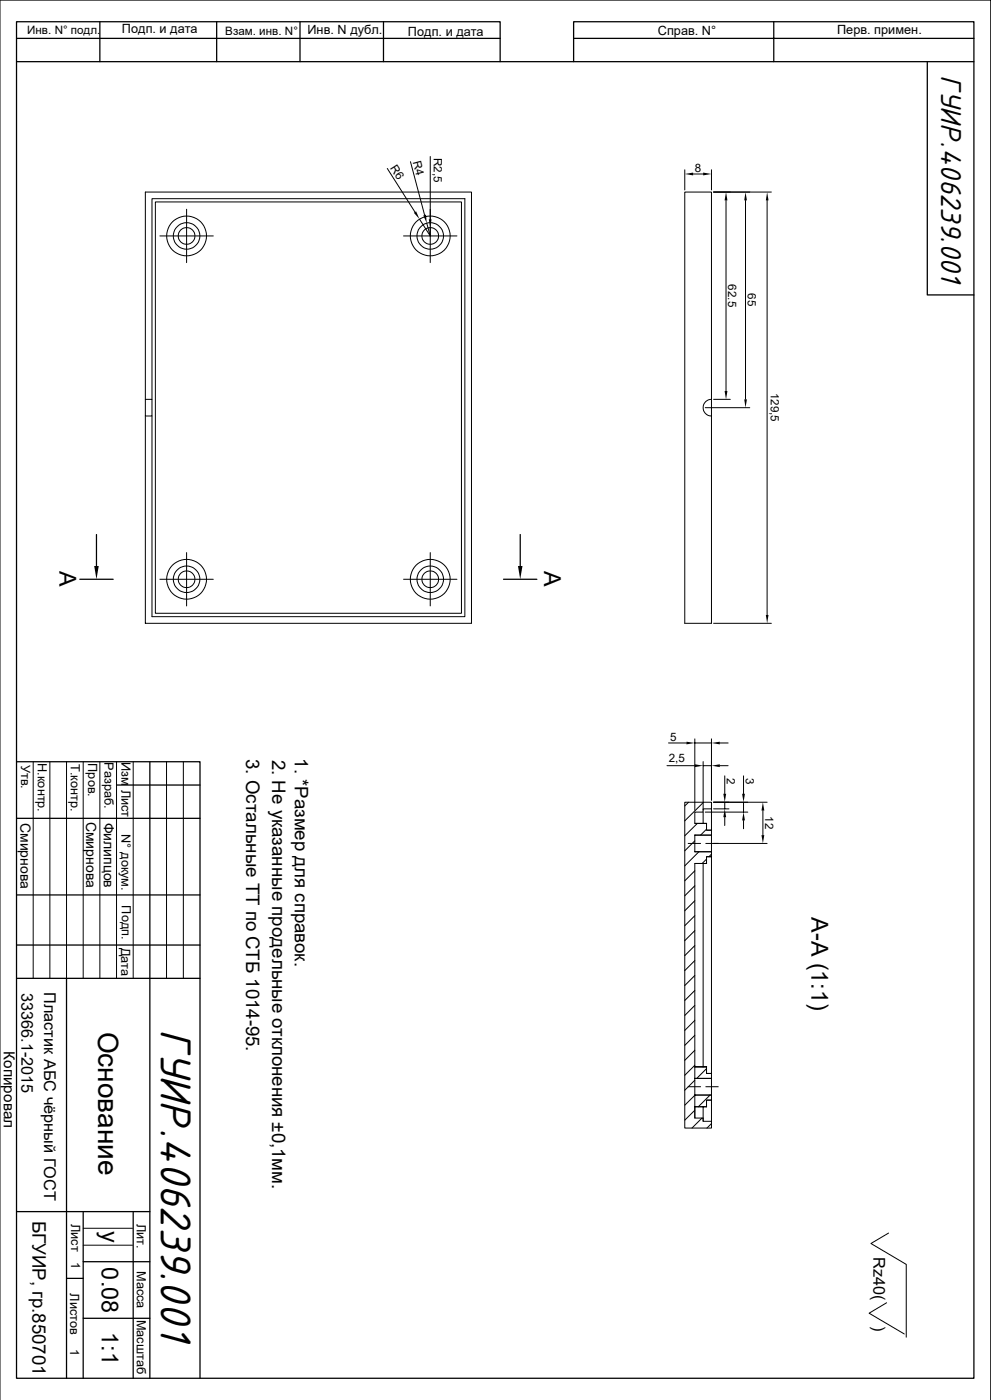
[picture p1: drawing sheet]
<svg xmlns="http://www.w3.org/2000/svg" width="297mm" height="420mm" viewBox="0 0 297 420" stroke-linecap="round" stroke-linejoin="round" font-family="sans-serif">
<g fill="none" stroke="#000" stroke-width=".38">
<path d="M5 18.5h286.9M5 11.5h144.9M29.9 6.5v12M64.9 6.5v12M89.9 6.5v12M114.9 6.5v12M149.9 18.5v-12h-144.9v407h286.9v-407h-120v12M171.9 11.5h120M231.9 6.5v12M277.9 18.5v70h14M23.9 173.8h10M28.9 160.4v9.4"/>
<path d="M150.9 173.8h10M155.9 160.4v9.4M5 228.5h54.9v185M34.9 235.5h25M44.9 228.5v185M5 245.5h54.9M5 268.5h54.9M5 293.5h54.9M5 283.5h54.9M19.9 293.5v120M5 363.5h39.9M24.9 378.5h20"/>
<path d="M24.9 363.5v50M39.9 363.5v50M19.9 383.5h5M24.9 395.5h20"/>
</g>
<g fill="none" stroke="#000" stroke-width=".3">
<path d="M116.1 50.5l8.3 13.1M123 48.5l4.3 16M128.9 46.9v18.9M205.2 57.6h8v129.4h-8zM205.2 50.9v6.1M207.7 52.2h3M213.2 50.9v6.1M213.9 57.6h17.3M46.6 60.6h91.7v123.4h-91.7zM47.9 70.8h16M55.9 62.8v16M120.9 70.8h16"/>
<path d="M125.7 65.7l3.2 5.1M127.9 66.9l1 3.9M128.9 62.8v16M128.9 68.3v2.5M217.6 60.1v57.2M223.4 60.1v59.7M229.9 60.1v124.4M43.6 119.8h2v5h-2zM43.6 119.8v-62.2h97.7v129.4h-97.7v-62.2M45.6 119.8v-60.2h93.7v125.4h-93.7v-60.2M213.2 119.8a2.5 2.5 0 0 0-2.5 2.5 2.5 2.5 0 0 0 2.5 2.5M213.9 119.8h5"/>
<path d="M211.4 122.3h13.3M47.9 173.8h16M55.9 165.8v16M120.9 173.8h16M128.9 165.8v16M213.9 187h17.3M9.9 228.5v65M14.9 228.5v65M19.9 228.5v65M24.9 228.5v65M29.9 228.5v65M34.9 228.5v65"/>
<path d="M39.9 228.5v65M49.9 228.5v65M54.9 228.5v65M199.9 229.7h8.3M200.4 222.9h5.3M208.2 221.7v21.3M208.2 222.9h5M210.7 228.5v14.5M210.7 229.7h2.5M213.2 221.7v18.3M215.7 229.7h2.5M215.7 222.9h2.5"/>
<path d="M217.2 232.7v5.4M222.8 232.7v5.4M205.2 240.7h8v2h-2.5v.9h-2.5v3.4h3.6v2h1.4v1.5h-5v5h5v1.5h-1.4v2h-3.6v61h3.6v2h1.4v1.5h-5v5h5v1.5h-1.4v2h-3.6v3.4h2.5v1h2.5v2h-8zM206.2 253h3.8M206.4 240.7l-1.2 1.1M208.2 252.3l-3 2.9M208.2 250.5h5v5h-5M208.2 247h3.6M208.2 259h3.6M209 247l-3.8 3.7M209.5 255.5l-4.3 4.3M210.7 243.6v3.4"/>
<path d="M210.7 259v61M210.9 240.7l-5.7 5.6M211.4 243.6h12.7M211.5 253h18.4M211.8 257.7l-1.4 1.3M211.8 248.8l-1.8 1.7M211.8 257h1.4v65h-1.4M213.2 256.2l-.7 .8M213.2 242.7v6.3h-1.4M213.9 240.7h16M213.9 242.7h4.6M217.2 240.7v2"/>
<path d="M217.2 245.2v2.4M222.8 240.7v2.9M222.8 246.1v2.5M228.6 243.2v7.3M208.2 279.2l-3 3M208.2 274.7l-3 3M208.2 270.2l-3 3M208.2 265.7l-3 3M208.2 261.2l-3 3M208.2 297.1l-3 3M208.2 292.7l-3 3M208.2 288.2l-3 3"/>
<path d="M208.2 283.7l-3 3M208.2 319.6l-3 3M208.2 315.1l-3 3M208.2 310.6l-3 3M208.2 306.1l-3 3M208.2 301.6l-3 3M206.2 326h3.8M208.2 333.1l-3 2.9M208.2 324.1l-3 3M208.2 323.5h5zM208.2 332h3.6M208.3 328.5l-3.1 3.1"/>
<path d="M210.4 335.4l-3 3M210.7 332v4.4M211.5 326h3.8M211.8 320.6l-3 2.9M211.8 330h1.4v6.4M211.8 320h-3.6l.1 3.5M212.8 328.5l-3.5 3.5M213.2 337.1l-1.3 1.3M213.2 323.5v5h-5v6.9M5 363.5h.1M24.9 368.5h14.8M24.9 373.5h14.8"/>
<path d="M266.3 369.9l-5.3 3.1 10.6 6.3v21.9M265.7 390.8l-5.2 3.2 10.5 6.2M0 419.9v-419.9h296.9v419.9"/>
<circle cx="55.9" cy="70.8" r="6"/>
<circle cx="55.9" cy="70.8" r="4"/>
<circle cx="55.9" cy="70.8" r="2.51"/>
<circle cx="128.9" cy="70.8" r="6"/>
<circle cx="129" cy="70.8" r="4"/>
<circle cx="129" cy="70.8" r="2.51"/>
<circle cx="55.9" cy="173.8" r="6"/>
<circle cx="55.9" cy="173.8" r="4"/>
<circle cx="55.9" cy="173.8" r="2.51"/>
<circle cx="128.9" cy="173.8" r="6"/>
<circle cx="129" cy="173.8" r="4"/>
<circle cx="129" cy="173.8" r="2.51"/>
</g>
<g fill="#000">
<path d="M205.2 52.2l2.5-.4v.8zM210.7 51.8l2.5 .4-2.5 .4zM124 63.8l.7-.4 1 2.3zM126.9 64.6l.8-.2 .2 2.5zM128.5 65.8h.8l-.4 2.5zM217.6 57.6l.4 2.5h-.8zM223.4 57.6l.5 2.5h-.8zM229.9 57.6l.4 2.5h-.8zM217.2 117.3h.8l-.4 2.5zM223.1 119.8h.8l-.5 2.5zM28.2 169.8h1.4l-.7 4zM155.2 169.8h1.4l-.7 4z"/>
<path d="M229.5 184.5h.8l-.4 2.5zM205.7 222.5l2.5 .4-2.5 .4zM208.2 229.3l2.5 .4-2.5 .4zM213.2 229.7l2.5-.4v.8zM213.2 222.9l2.5-.4v.8zM216.8 238.1h.8l-.4 2.6zM222.4 238.1h.9l-.5 2.6zM217.2 242.7l.4 2.5h-.8zM222.8 243.6l.5 2.5h-.9zM228.6 240.7l.5 2.5h-.9zM228.2 250.5h.9l-.5 2.5z"/>
</g>
<text font-size="14" x="48.2" y="308.7" transform="rotate(90 48.2 308.7)">ГУИР.406239.001</text>
<text font-size="9.3" x="282.1" y="22.6" transform="rotate(90 282.1 22.6)">ГУИР.406239.001</text>
<text font-size="8.4" x="29.4" y="309.5" transform="rotate(90 29.4 309.5)">Основание</text>
<g font-size="7">
<text x="17.9" y="171.3" transform="rotate(90 17.9 171.3)">А</text>
<text x="163.1" y="171.3" transform="rotate(90 163.1 171.3)">А</text>
<text x="243.2" y="275.2" transform="rotate(90 243.2 275.2)">А-A (1:1)</text>
<text x="30.5" y="369.2" transform="rotate(90 30.5 369.2)">у</text>
<text x="30.5" y="380.2" transform="rotate(90 30.5 380.2)">0.08</text>
<text x="30.5" y="399.7" transform="rotate(90 30.5 399.7)">1:1</text>
</g>
<g font-size="5.6">
<text x="73.7" y="227.7" transform="rotate(90 73.7 227.7)">3. Остальные ТТ по СТБ 1014-95.</text>
<text x="81.6" y="227.9" transform="rotate(90 81.6 227.9)">2. Не указанные продельные отклонения ±0,1мм.</text>
<text x="88.4" y="227.5" transform="rotate(90 88.4 227.5)">1. *Размер для справок.</text>
<text x="9.7" y="366.2" transform="rotate(90 9.7 366.2)">БГУИР, гр.850701</text>
</g>
<g font-size="4.9">
<text x="6.5" y="297.9" transform="rotate(90 6.5 297.9)">33366.1-2015</text>
<text x="13.2" y="297.6" transform="rotate(90 13.2 297.6)">Пластик АБС чёрный ГОСТ</text>
<text x="261.8" y="377.1" transform="rotate(90 261.8 377.1)">Rz40(</text>
<text x="261.8" y="397.8" transform="rotate(90 261.8 397.8)">)</text>
</g>
<text font-size="4.6" x="1.2" y="315.4" transform="rotate(90 1.2 315.4)">Копировал</text>
<g font-size="4.2">
<text x="6.1" y="246.8" transform="rotate(90 6.1 246.8)">Смирнова</text>
<text x="25.9" y="246.5" transform="rotate(90 25.9 246.5)">Смирнова</text>
<text x="31.1" y="246.8" transform="rotate(90 31.1 246.8)">Филипцов</text>
</g>
<g font-size="3.8">
<text x="36.5" y="9.9">Подп. и дата</text>
<text x="92.2" y="10.3">Инв. N дубл.</text>
<text x="122.3" y="10.7">Подп. и дата</text>
<text x="197.1" y="10.5">Справ. N°</text>
<text x="250.9" y="10.3">Перв. примен.</text>
<text x="6.3" y="229.4" transform="rotate(90 6.3 229.4)">Утв.</text>
<text x="11.3" y="228.9" transform="rotate(90 11.3 228.9)">Н.контр.</text>
<text x="21.3" y="229.1" transform="rotate(90 21.3 229.1)">Т.контр.</text>
<text x="26.5" y="228.9" transform="rotate(90 26.5 228.9)">Пров.</text>
<text x="31.3" y="228.6" transform="rotate(90 31.3 228.6)">Разраб.</text>
<text x="36.4" y="228.7" transform="rotate(90 36.4 228.7)">Изм Лист</text>
<text x="36.4" y="250.3" transform="rotate(90 36.4 250.3)">N° докум.</text>
<text x="36.5" y="271.6" transform="rotate(90 36.5 271.6)">Подп.</text>
<text x="36.4" y="284.3" transform="rotate(90 36.4 284.3)">Дата</text>
<text x="21.4" y="367.2" transform="rotate(90 21.4 367.2)">Лист</text>
<text x="41" y="367.2" transform="rotate(90 41 367.2)">Лит.</text>
<text x="21.4" y="378.6" transform="rotate(90 21.4 378.6)">1</text>
<text x="41" y="381.3" transform="rotate(90 41 381.3)">Масса</text>
<text x="21" y="387.9" transform="rotate(90 21 387.9)">Листов</text>
<text x="41" y="395.8" transform="rotate(90 41 395.8)">Масштаб</text>
<text x="21" y="404.6" transform="rotate(90 21 404.6)">1</text>
</g>
<g font-size="3.5">
<text x="8.1" y="10.3">Инв. N° подл.</text>
<text x="67.5" y="10.4">Взам. инв. N°</text>
<text x="130" y="47.3" transform="rotate(90 130 47.3)">R2,5</text>
<text x="116.8" y="50.5" transform="rotate(58 116.8 50.5)">R6</text>
<text x="123.7" y="48.7" transform="rotate(75 123.7 48.7)">R4</text>
<text x="208.3" y="51.5">8</text>
<text x="218.3" y="85.3" transform="rotate(90 218.3 85.3)">62.5</text>
<text x="224.1" y="88" transform="rotate(90 224.1 88)">65</text>
<text x="231.1" y="117.8" transform="rotate(90 231.1 117.8)">129,5</text>
<text x="200.8" y="222.2">5</text>
<text x="200.4" y="228.6">2,5</text>
<text x="217.8" y="233.3" transform="rotate(90 217.8 233.3)">2</text>
<text x="223.5" y="233.3" transform="rotate(90 223.5 233.3)">3</text>
<text x="229.3" y="244.8" transform="rotate(90 229.3 244.8)">12</text>
</g>
</svg>
